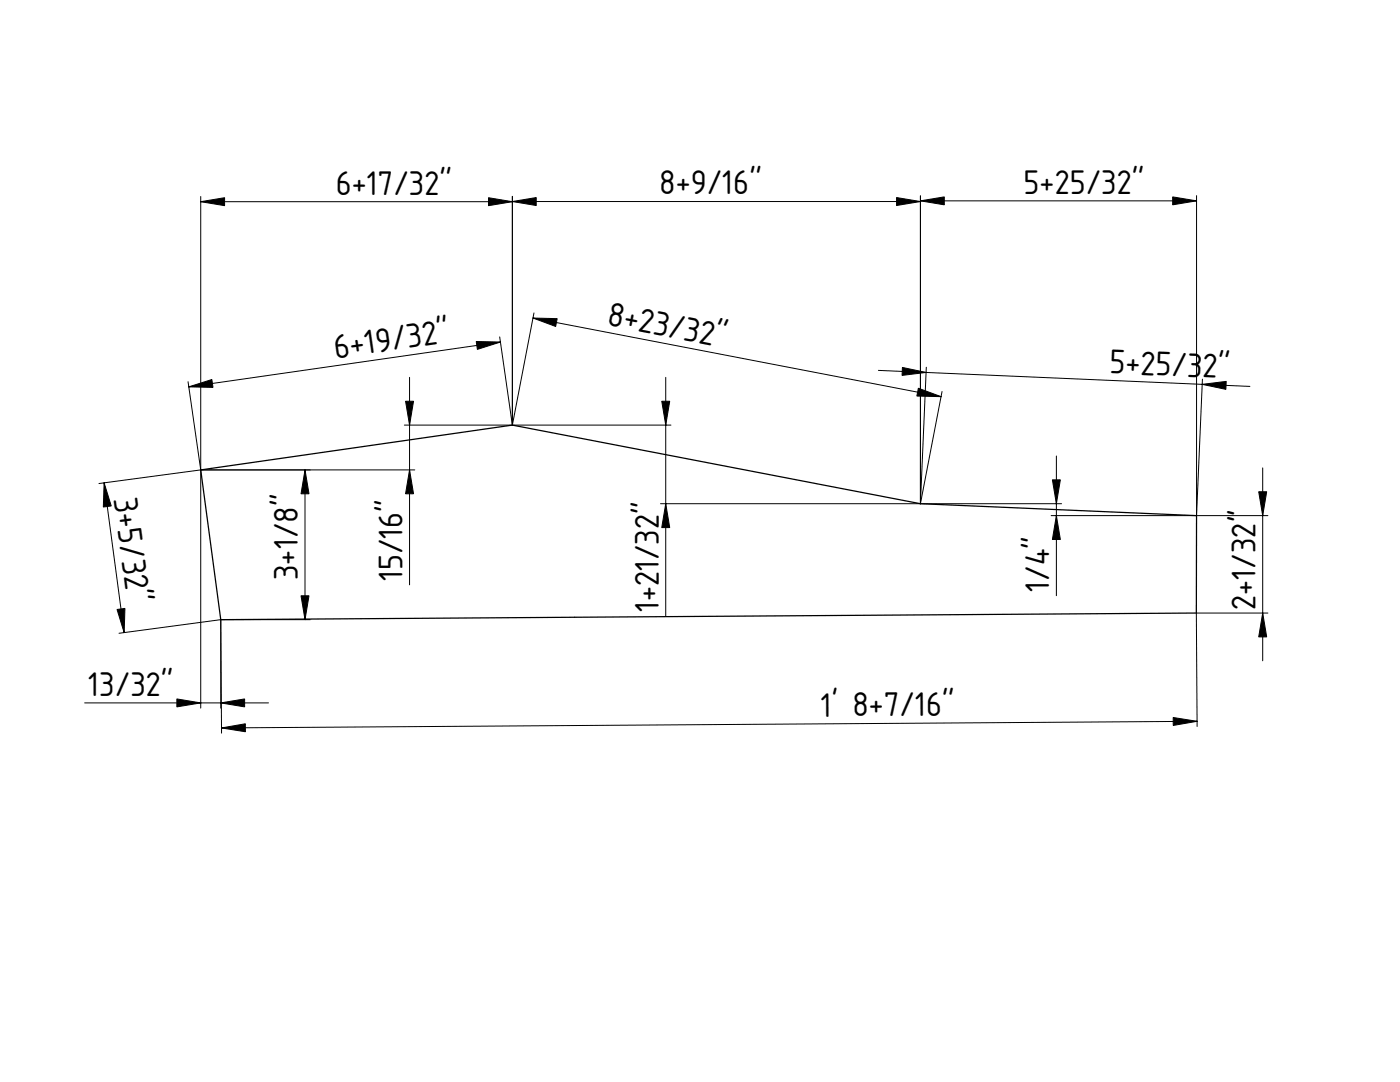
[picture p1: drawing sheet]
<svg xmlns="http://www.w3.org/2000/svg" width="279mm" height="216mm" viewBox="0 0 279 216" stroke-linecap="round" stroke-linejoin="round" font-family="sans-serif">
<path d="M40.1 93.8l62.2-9 81.4 15.7 55.1 2.4v19.4l-194.7 1.3z" fill="none" stroke="#000" stroke-width=".25"/>
<g fill="none" stroke="#000" stroke-width=".2">
<path d="M40.1 39.2v102.1M102.3 39.2v45.6M183.7 39v61.5M238.8 39v63.9l1.2-27.2M40.1 40.2h62.2M102.3 40.2h81.4M183.7 40.1h55.1M37.5 76.2l2.6 17.6M81.7 75.3v41.4M99.7 67.2l2.6 17.6M99.9 68.3l-62.2 8.9M106.4 63.5l81.4 15.6"/>
<path d="M106.6 62.4l-4.3 22.4M132.9 75.3v47.6M175.3 73.9l74.1 3.2M184.9 73.3l-1.2 27.2M188 78.1l-4.3 22.4M20.8 96.3l4 29.9M40.1 93.8l-20.4 2.7M40.1 93.8h42.7M60.9 93.8v29.8M80.7 84.8h53.2M210.8 91v27.9M252 93.4v38.4"/>
<path d="M131.8 100.5h80.1M209.8 102.9h43.2M44.1 123.6l.1 22.7M44.1 123.6l-20.4 2.8M44.1 123.6h17.8M44.1 123.6v17.7M253 122.3h-14.2l.1 22.7M16.9 140.3h36.7M238.9 143.9l-194.7 1.4"/>
</g>
<g fill="#000" stroke="#000" stroke-width=".2">
<path d="M40.1 40.2l4.7-.7v1.5zM97.5 39.5l4.8 .7-4.8 .8zM102.3 40.2l4.7-.8v1.6zM178.9 39.4l4.8 .8-4.8 .8zM183.7 40.1l4.8-.8v1.6zM234 39.3l4.8 .8-4.8 .8zM37.7 77.2l4.6-1.5 .2 1.6zM95 68.1l4.9 .2-4.6 1.4zM106.4 63.5l4.8 .1-.3 1.5zM180.1 73.3l4.7 1-4.8 .6zM183.3 77.5l4.5 1.6-4.8-.1zM239.9 76.7l4.8-.6-.1 1.6z"/>
<path d="M20.8 96.3l1.4 4.7-1.6 .2zM60.9 93.8l.8 4.7h-1.6zM81.7 93.8l.8 4.7h-1.6zM80.9 80.1h1.6l-.8 4.7zM132.1 80.1h1.6l-.8 4.7zM132.9 100.5l.8 4.8h-1.6zM210.8 102.9l.8 4.7h-1.6zM210 95.7h1.6l-.8 4.8zM251.2 98.1h1.6l-.8 4.8zM23.4 121.6l1.5-.2-.1 4.8zM60.1 118.9h1.6l-.8 4.7zM252 122.3l.8 4.8h-1.6z"/>
<path d="M35.3 139.5l4.8 .8-4.8 .8zM44.1 140.3l4.7-.8v1.6zM44.2 145.3l4.8-.9v1.6zM234.1 143.2l4.8 .7-4.8 .9z"/>
</g>
<g font-size="6.4">
<text x="67" y="38.8">6+17/32&quot;</text>
<text x="131.6" y="38.8">8+9/16&quot;</text>
<text x="204.3" y="38.7">5+25/32&quot;</text>
<text x="121" y="64.8" transform="rotate(11 121 64.8)">8+23/32&quot;</text>
<text x="66.9" y="71.6" transform="rotate(-8 66.9 71.6)">6+19/32&quot;</text>
<text x="221.4" y="74.5" transform="rotate(2 221.4 74.5)">5+25/32&quot;</text>
<text x="22.6" y="99.6" transform="rotate(82 22.6 99.6)">3+5/32&quot;</text>
<text x="59.5" y="115.7" transform="rotate(-90 59.5 115.7)">3+1/8&quot;</text>
<text x="80.3" y="116" transform="rotate(-90 80.3 116)">15/16&quot;</text>
<text x="209.4" y="118.1" transform="rotate(-90 209.4 118.1)">1/4&quot;</text>
<text x="131.5" y="122.2" transform="rotate(-90 131.5 122.2)">1+21/32&quot;</text>
<text x="250.6" y="121.7" transform="rotate(-90 250.6 121.7)">2+1/32&quot;</text>
<text x="17.6" y="138.8">13/32&quot;</text>
<text x="163.8" y="143">1' 8+7/16&quot;</text>
</g>
</svg>
